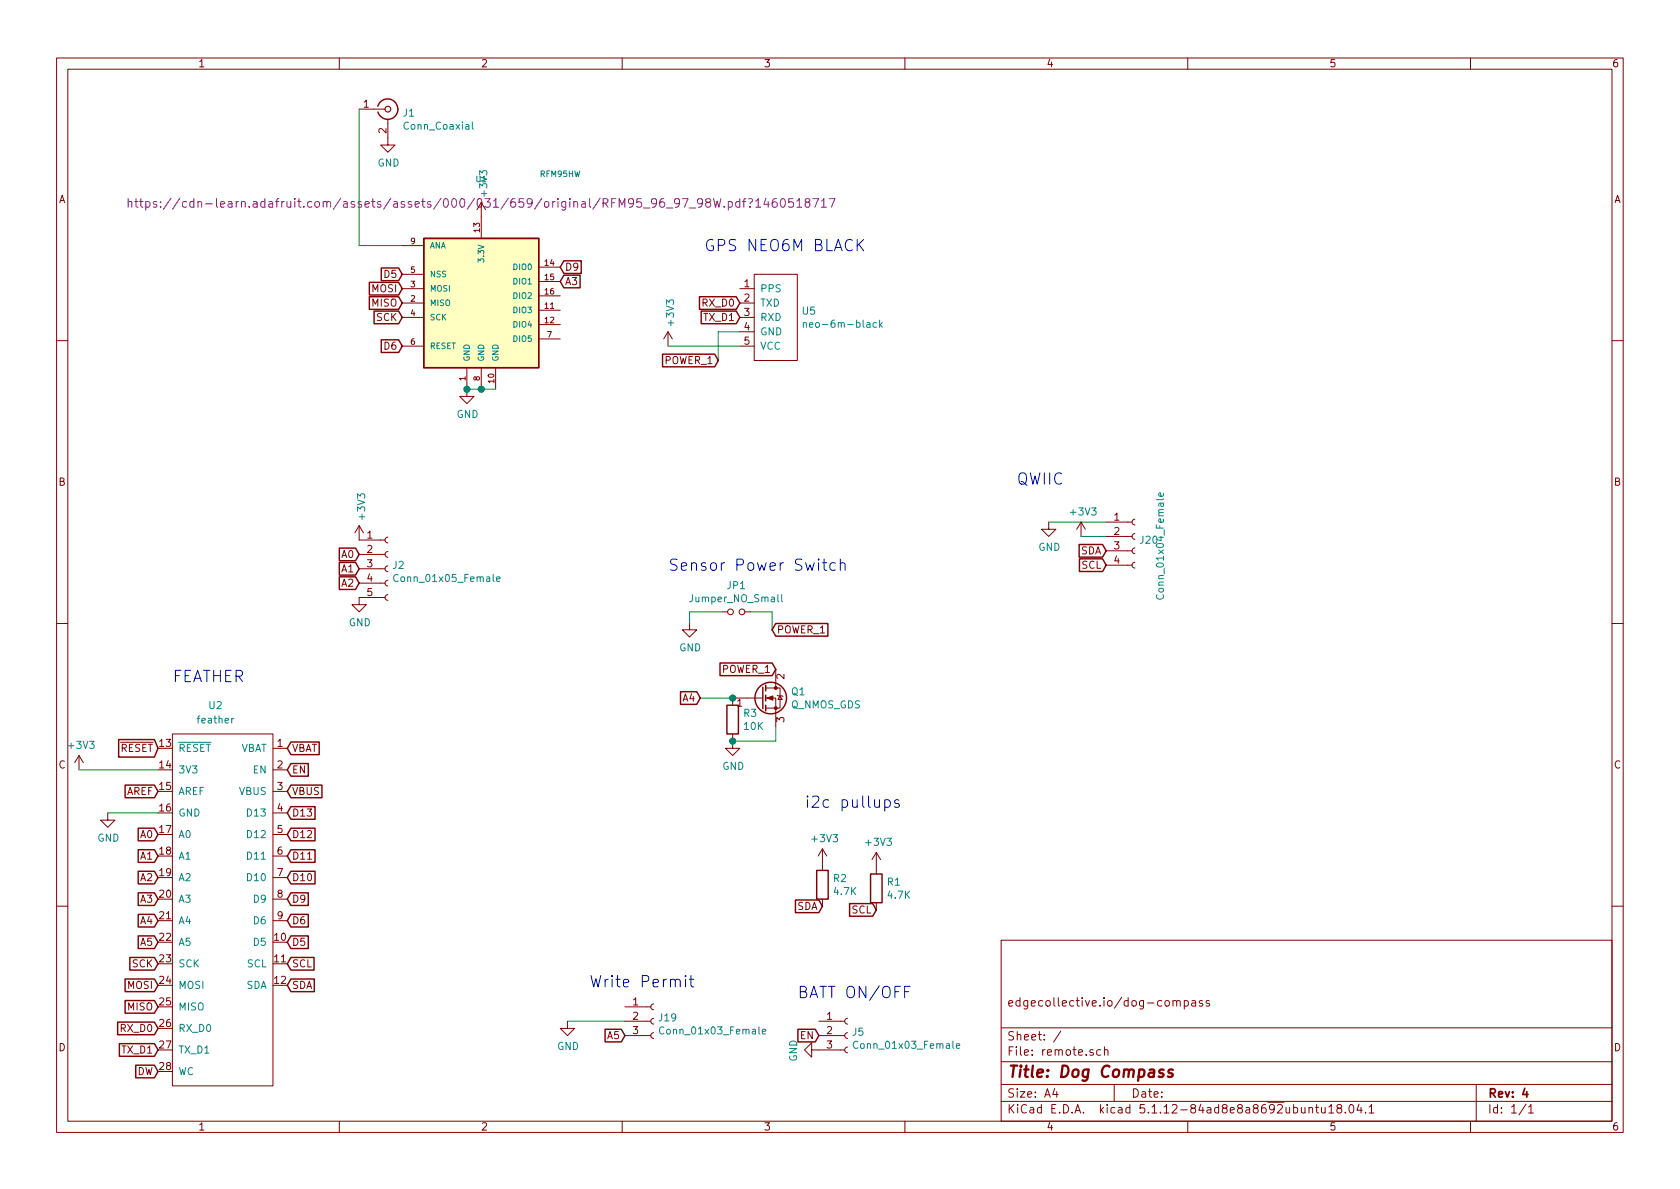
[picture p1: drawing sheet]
EESchema Schematic File Version 4
EELAYER 30 0
EELAYER END
$Descr A4 11693 8268
encoding utf-8
Sheet 1 1
Title "Dog Compass"
Date ""
Rev "4"
Comp ""
Comment1 "edgecollective.io/dog-compass"
Comment2 ""
Comment3 ""
Comment4 ""
$EndDescr
$Comp
L Device:R R2
U 1 1
P 5725 6150
F 0 "R2" H 5795 6196 50  0000 L CNN
F 1 "4.7K" H 5795 6105 50  0000 L CNN
F 2 "Resistor_THT:R_Axial_DIN0309_L9.0mm_D3.2mm_P12.70mm_Horizontal" V 5655 6150 50  0001 C CNN
F 3 "~" H 5725 6150 50  0001 C CNN
	1    5725 6150
	1    0    0    -1  
$EndComp
Text GLabel 6100 6325 0    50   Input ~ 0
SCL
$Comp
L power:+3V3 #PWR01
U 1 1
P 5725 6000
F 0 "#PWR01" H 5725 5850 50  0001 C CNN
F 1 "+3V3" H 5740 6173 50  0000 C CNN
F 2 "" H 5725 6000 50  0001 C CNN
F 3 "" H 5725 6000 50  0001 C CNN
	1    5725 6000
	1    0    0    -1  
$EndComp
$Comp
L Device:R R1
U 1 1
P 6100 6175
F 0 "R1" H 6170 6221 50  0000 L CNN
F 1 "4.7K" H 6170 6130 50  0000 L CNN
F 2 "Resistor_THT:R_Axial_DIN0309_L9.0mm_D3.2mm_P12.70mm_Horizontal" V 6030 6175 50  0001 C CNN
F 3 "~" H 6100 6175 50  0001 C CNN
	1    6100 6175
	1    0    0    -1  
$EndComp
$Comp
L power:+3V3 #PWR03
U 1 1
P 6100 6025
F 0 "#PWR03" H 6100 5875 50  0001 C CNN
F 1 "+3V3" H 6115 6198 50  0000 C CNN
F 2 "" H 6100 6025 50  0001 C CNN
F 3 "" H 6100 6025 50  0001 C CNN
	1    6100 6025
	1    0    0    -1  
$EndComp
Text GLabel 5725 6300 0    50   Input ~ 0
SDA
Text Notes 5600 5625 0    79   ~ 0
i2c pullups
$Comp
L Connector:Conn_01x03_Female J5
U 1 1
P 5900 7200
F 0 "J5" H 5928 7226 50  0000 L CNN
F 1 "Conn_01x03_Female" H 5928 7135 50  0000 L CNN
F 2 "Connector_PinSocket_2.54mm:PinSocket_1x03_P2.54mm_Vertical" H 5900 7200 50  0001 C CNN
F 3 "~" H 5900 7200 50  0001 C CNN
	1    5900 7200
	1    0    0    -1  
$EndComp
$Comp
L power:GND #PWR09
U 1 1
P 5700 7300
F 0 "#PWR09" H 5700 7050 50  0001 C CNN
F 1 "GND" H 5705 7127 50  0000 C CNN
F 2 "" H 5700 7300 50  0001 C CNN
F 3 "" H 5700 7300 50  0001 C CNN
	1    5700 7300
	0    1    1    0   
$EndComp
Text Notes 5550 6950 0    79   ~ 0
BATT ON/OFF
$Comp
L power:GND #PWR0107
U 1 1
P 3950 7100
F 0 "#PWR0107" H 3950 6850 50  0001 C CNN
F 1 "GND" H 3955 6927 50  0000 C CNN
F 2 "" H 3950 7100 50  0001 C CNN
F 3 "" H 3950 7100 50  0001 C CNN
	1    3950 7100
	1    0    0    -1  
$EndComp
Text Notes 4100 6875 0    79   ~ 0
Write Permit\n
Text GLabel 4350 7200 0    50   Input ~ 0
A5
Text Notes 7075 3375 0    79   ~ 0
QWIIC
$Comp
L Connector:Conn_01x04_Female J20
U 1 1
P 7900 3725
F 0 "J20" H 7928 3701 50  0000 L CNN
F 1 "Conn_01x04_Female" V 8075 3275 50  0000 L CNN
F 2 "Connector_JST:JST_SH_SM04B-SRSS-TB_1x04-1MP_P1.00mm_Horizontal" H 7900 3725 50  0001 C CNN
F 3 "~" H 7900 3725 50  0001 C CNN
	1    7900 3725
	1    0    0    -1  
$EndComp
Wire Wire Line
	7700 3725 7525 3725
Wire Wire Line
	7700 3625 7300 3625
Text GLabel 7700 3925 0    50   Input ~ 0
SCL
Text GLabel 7700 3825 0    50   Input ~ 0
SDA
$Comp
L power:+3V3 #PWR0112
U 1 1
P 7525 3725
F 0 "#PWR0112" H 7525 3575 50  0001 C CNN
F 1 "+3V3" H 7540 3898 50  0000 C CNN
F 2 "" H 7525 3725 50  0001 C CNN
F 3 "" H 7525 3725 50  0001 C CNN
	1    7525 3725
	1    0    0    -1  
$EndComp
$Comp
L power:GND #PWR0113
U 1 1
P 7300 3625
F 0 "#PWR0113" H 7300 3375 50  0001 C CNN
F 1 "GND" H 7305 3452 50  0000 C CNN
F 2 "" H 7300 3625 50  0001 C CNN
F 3 "" H 7300 3625 50  0001 C CNN
	1    7300 3625
	1    0    0    -1  
$EndComp
Text GLabel 5700 7200 0    50   Input ~ 0
EN
$Comp
L mysensors_radios:RFM95HW U1
U 1 1
P 3350 1850
F 0 "U1" H 3350 2464 40  0000 C CNN
F 1 "RFM95HW" H 3900 2500 40  0000 C CNN
F 2 "footprints:RFM95" H 3350 1850 30  0001 C CIN
F 3 "https://cdn-learn.adafruit.com/assets/assets/000/031/659/original/RFM95_96_97_98W.pdf?1460518717" H 3350 2297 60  0000 C CNN
	1    3350 1850
	1    0    0    -1  
$EndComp
$Comp
L remote-rescue:feather-dog U2
U 1 1
P 1550 6050
F 0 "U2" H 1500 7200 50  0000 C CNN
F 1 "feather" H 1500 7100 50  0000 C CNN
F 2 "footprints:feather" H 1550 6050 50  0001 C CNN
F 3 "" H 1550 6050 50  0001 C CNN
	1    1550 6050
	1    0    0    -1  
$EndComp
Text GLabel 1100 5800 0    50   Input ~ 0
A0
Text GLabel 1100 7450 0    50   Input ~ 0
DW
Text GLabel 2000 6250 2    50   Input ~ 0
D9
Text GLabel 1100 6250 0    50   Input ~ 0
A3
Text GLabel 1100 6550 0    50   Input ~ 0
A5
Text GLabel 1100 6400 0    50   Input ~ 0
A4
Text GLabel 2000 6700 2    50   Input ~ 0
SCL
Text GLabel 2000 6850 2    50   Input ~ 0
SDA
$Comp
L remote-rescue:neo-6m-black-dog U5
U 1 1
P 5350 1850
F 0 "U5" H 5578 1546 50  0000 L CNN
F 1 "neo-6m-black" H 5578 1455 50  0000 L CNN
F 2 "footprints:gps_neo6m_black" H 5350 1850 50  0001 C CNN
F 3 "" H 5350 1850 50  0001 C CNN
	1    5350 1850
	1    0    0    -1  
$EndComp
Text Notes 4900 1750 0    79   ~ 0
GPS NEO6M BLACK
Text Notes 1200 4750 0    79   ~ 0
FEATHER
Text GLabel 1100 7150 0    50   Input ~ 0
RX_D0
Text GLabel 1100 7300 0    50   Input ~ 0
TX_D1
Text GLabel 5150 2100 0    50   Input ~ 0
RX_D0
Text GLabel 5150 2200 0    50   Input ~ 0
TX_D1
$Comp
L power:+3V3 #PWR0101
U 1 1
P 4650 2400
F 0 "#PWR0101" H 4650 2250 50  0001 C CNN
F 1 "+3V3" V 4665 2528 50  0000 L CNN
F 2 "" H 4650 2400 50  0001 C CNN
F 3 "" H 4650 2400 50  0001 C CNN
	1    4650 2400
	1    0    0    -1  
$EndComp
Wire Wire Line
	5150 2400 4650 2400
Wire Wire Line
	5150 2300 5000 2300
Wire Wire Line
	5000 2300 5000 2500
$Comp
L Connector:Conn_Coaxial J1
U 1 1
P 2700 750
F 0 "J1" H 2800 725 50  0000 L CNN
F 1 "Conn_Coaxial" H 2800 634 50  0000 L CNN
F 2 "Connector_Coaxial:SMA_Amphenol_132134_Vertical" H 2700 750 50  0001 C CNN
F 3 " ~" H 2700 750 50  0001 C CNN
	1    2700 750 
	1    0    0    -1  
$EndComp
Wire Wire Line
	2800 1700 2500 1700
Wire Wire Line
	2500 1700 2500 750 
$Comp
L power:GND #PWR0109
U 1 1
P 2700 950
F 0 "#PWR0109" H 2700 700 50  0001 C CNN
F 1 "GND" H 2705 777 50  0000 C CNN
F 2 "" H 2700 950 50  0001 C CNN
F 3 "" H 2700 950 50  0001 C CNN
	1    2700 950 
	1    0    0    -1  
$EndComp
Text GLabel 2800 2200 0    50   Input ~ 0
SCK
Text GLabel 2800 2000 0    50   Input ~ 0
MOSI
Text GLabel 1100 7000 0    50   Input ~ 0
MISO
Text GLabel 1100 6850 0    50   Input ~ 0
MOSI
Text GLabel 1100 6700 0    50   Input ~ 0
SCK
Text GLabel 2800 2100 0    50   Input ~ 0
MISO
Text GLabel 2000 6550 2    50   Input ~ 0
D5
Text GLabel 2000 6400 2    50   Input ~ 0
D6
Text GLabel 2800 2400 0    50   Input ~ 0
D6
Text GLabel 3900 1850 2    50   Input ~ 0
D9
Text GLabel 2000 6100 2    50   Input ~ 0
D10
Text GLabel 2000 5950 2    50   Input ~ 0
D11
Text GLabel 2000 5800 2    50   Input ~ 0
D12
Text GLabel 2000 5650 2    50   Input ~ 0
D13
Text GLabel 2000 5350 2    50   Input ~ 0
EN
Text GLabel 2000 5200 2    50   Input ~ 0
VBAT
Text GLabel 2000 5500 2    50   Input ~ 0
VBUS
Text GLabel 1100 5950 0    50   Input ~ 0
A1
Text GLabel 1100 6100 0    50   Input ~ 0
A2
$Comp
L power:GND #PWR0110
U 1 1
P 750 5650
F 0 "#PWR0110" H 750 5400 50  0001 C CNN
F 1 "GND" H 755 5477 50  0000 C CNN
F 2 "" H 750 5650 50  0001 C CNN
F 3 "" H 750 5650 50  0001 C CNN
	1    750  5650
	1    0    0    -1  
$EndComp
Wire Wire Line
	1100 5650 750  5650
Text GLabel 1100 5500 0    50   Input ~ 0
AREF
$Comp
L power:+3V3 #PWR0111
U 1 1
P 550 5350
F 0 "#PWR0111" H 550 5200 50  0001 C CNN
F 1 "+3V3" H 565 5523 50  0000 C CNN
F 2 "" H 550 5350 50  0001 C CNN
F 3 "" H 550 5350 50  0001 C CNN
	1    550  5350
	1    0    0    -1  
$EndComp
Text GLabel 1100 5200 0    50   Input ~ 0
~RESET
Wire Wire Line
	550  5350 1100 5350
Text GLabel 2800 1900 0    50   Input ~ 0
D5
$Comp
L Connector:Conn_01x03_Female J19
U 1 1
P 4550 7100
F 0 "J19" H 4578 7126 50  0000 L CNN
F 1 "Conn_01x03_Female" H 4578 7035 50  0000 L CNN
F 2 "Connector_PinSocket_2.54mm:PinSocket_1x03_P2.54mm_Vertical" H 4550 7100 50  0001 C CNN
F 3 "~" H 4550 7100 50  0001 C CNN
	1    4550 7100
	1    0    0    -1  
$EndComp
Wire Wire Line
	4350 7100 3950 7100
$Comp
L power:GND #PWR0124
U 1 1
P 3250 2700
F 0 "#PWR0124" H 3250 2450 50  0001 C CNN
F 1 "GND" H 3255 2527 50  0000 C CNN
F 2 "" H 3250 2700 50  0001 C CNN
F 3 "" H 3250 2700 50  0001 C CNN
	1    3250 2700
	1    0    0    -1  
$EndComp
Wire Wire Line
	3250 2700 3350 2700
Connection ~ 3250 2700
Wire Wire Line
	3350 2700 3450 2700
Connection ~ 3350 2700
$Comp
L power:+3V3 #PWR0104
U 1 1
P 3350 1500
F 0 "#PWR0104" H 3350 1350 50  0001 C CNN
F 1 "+3V3" V 3365 1628 50  0000 L CNN
F 2 "" H 3350 1500 50  0001 C CNN
F 3 "" H 3350 1500 50  0001 C CNN
	1    3350 1500
	1    0    0    -1  
$EndComp
Text GLabel 5000 2500 0    50   Input ~ 0
POWER_1
$Comp
L Device:Jumper_NO_Small JP1
U 1 1
P 5125 4250
F 0 "JP1" H 5125 4435 50  0000 C CNN
F 1 "Jumper_NO_Small" H 5125 4344 50  0000 C CNN
F 2 "Jumper:SolderJumper-2_P1.3mm_Open_Pad1.0x1.5mm" H 5125 4250 50  0001 C CNN
F 3 "~" H 5125 4250 50  0001 C CNN
	1    5125 4250
	1    0    0    -1  
$EndComp
Text GLabel 5375 4375 2    50   Input ~ 0
POWER_1
$Comp
L power:GND #PWR0102
U 1 1
P 4800 4325
F 0 "#PWR0102" H 4800 4075 50  0001 C CNN
F 1 "GND" H 4805 4152 50  0000 C CNN
F 2 "" H 4800 4325 50  0001 C CNN
F 3 "" H 4800 4325 50  0001 C CNN
	1    4800 4325
	1    0    0    -1  
$EndComp
Wire Wire Line
	5375 4375 5375 4250
Wire Wire Line
	5375 4250 5225 4250
Wire Wire Line
	5025 4250 4800 4250
Wire Wire Line
	4800 4250 4800 4325
Text Notes 4650 3975 0    79   ~ 0
Sensor Power Switch
Wire Wire Line
	5100 4850 4875 4850
Text GLabel 5400 4650 0    50   Input ~ 0
POWER_1
Wire Wire Line
	5400 5150 5400 5050
Wire Wire Line
	5100 5150 5400 5150
$Comp
L power:GND #PWR0103
U 1 1
P 5100 5150
F 0 "#PWR0103" H 5100 4900 50  0001 C CNN
F 1 "GND" H 5105 4977 50  0000 C CNN
F 2 "" H 5100 5150 50  0001 C CNN
F 3 "" H 5100 5150 50  0001 C CNN
	1    5100 5150
	1    0    0    -1  
$EndComp
Text GLabel 4875 4850 0    50   Input ~ 0
A4
Connection ~ 5100 5150
$Comp
L Device:R R3
U 1 1
P 5100 5000
F 0 "R3" H 5170 5046 50  0000 L CNN
F 1 "10K" H 5170 4955 50  0000 L CNN
F 2 "Resistor_THT:R_Axial_DIN0309_L9.0mm_D3.2mm_P12.70mm_Horizontal" V 5030 5000 50  0001 C CNN
F 3 "~" H 5100 5000 50  0001 C CNN
	1    5100 5000
	1    0    0    -1  
$EndComp
Connection ~ 5100 4850
$Comp
L Device:Q_NMOS_GDS Q1
U 1 1
P 5300 4850
F 0 "Q1" H 5504 4896 50  0000 L CNN
F 1 "Q_NMOS_GDS" H 5504 4805 50  0000 L CNN
F 2 "Package_TO_SOT_THT:TO-220-3_Horizontal_TabDown" H 5500 4950 50  0001 C CNN
F 3 "~" H 5300 4850 50  0001 C CNN
	1    5300 4850
	1    0    0    -1  
$EndComp
Text GLabel 3900 1950 2    50   Input ~ 0
A3
$Comp
L Connector:Conn_01x05_Female J2
U 1 1
P 2700 3950
F 0 "J2" H 2728 3976 50  0000 L CNN
F 1 "Conn_01x05_Female" H 2728 3885 50  0000 L CNN
F 2 "Connector_PinSocket_2.54mm:PinSocket_1x05_P2.54mm_Vertical" H 2700 3950 50  0001 C CNN
F 3 "~" H 2700 3950 50  0001 C CNN
	1    2700 3950
	1    0    0    -1  
$EndComp
$Comp
L power:+3V3 #PWR0105
U 1 1
P 2500 3750
F 0 "#PWR0105" H 2500 3600 50  0001 C CNN
F 1 "+3V3" V 2515 3878 50  0000 L CNN
F 2 "" H 2500 3750 50  0001 C CNN
F 3 "" H 2500 3750 50  0001 C CNN
	1    2500 3750
	1    0    0    -1  
$EndComp
$Comp
L power:GND #PWR0106
U 1 1
P 2500 4150
F 0 "#PWR0106" H 2500 3900 50  0001 C CNN
F 1 "GND" H 2505 3977 50  0000 C CNN
F 2 "" H 2500 4150 50  0001 C CNN
F 3 "" H 2500 4150 50  0001 C CNN
	1    2500 4150
	1    0    0    -1  
$EndComp
Text GLabel 2500 3850 0    50   Input ~ 0
A0
Text GLabel 2500 3950 0    50   Input ~ 0
A1
Text GLabel 2500 4050 0    50   Input ~ 0
A2
$EndSCHEMATC
